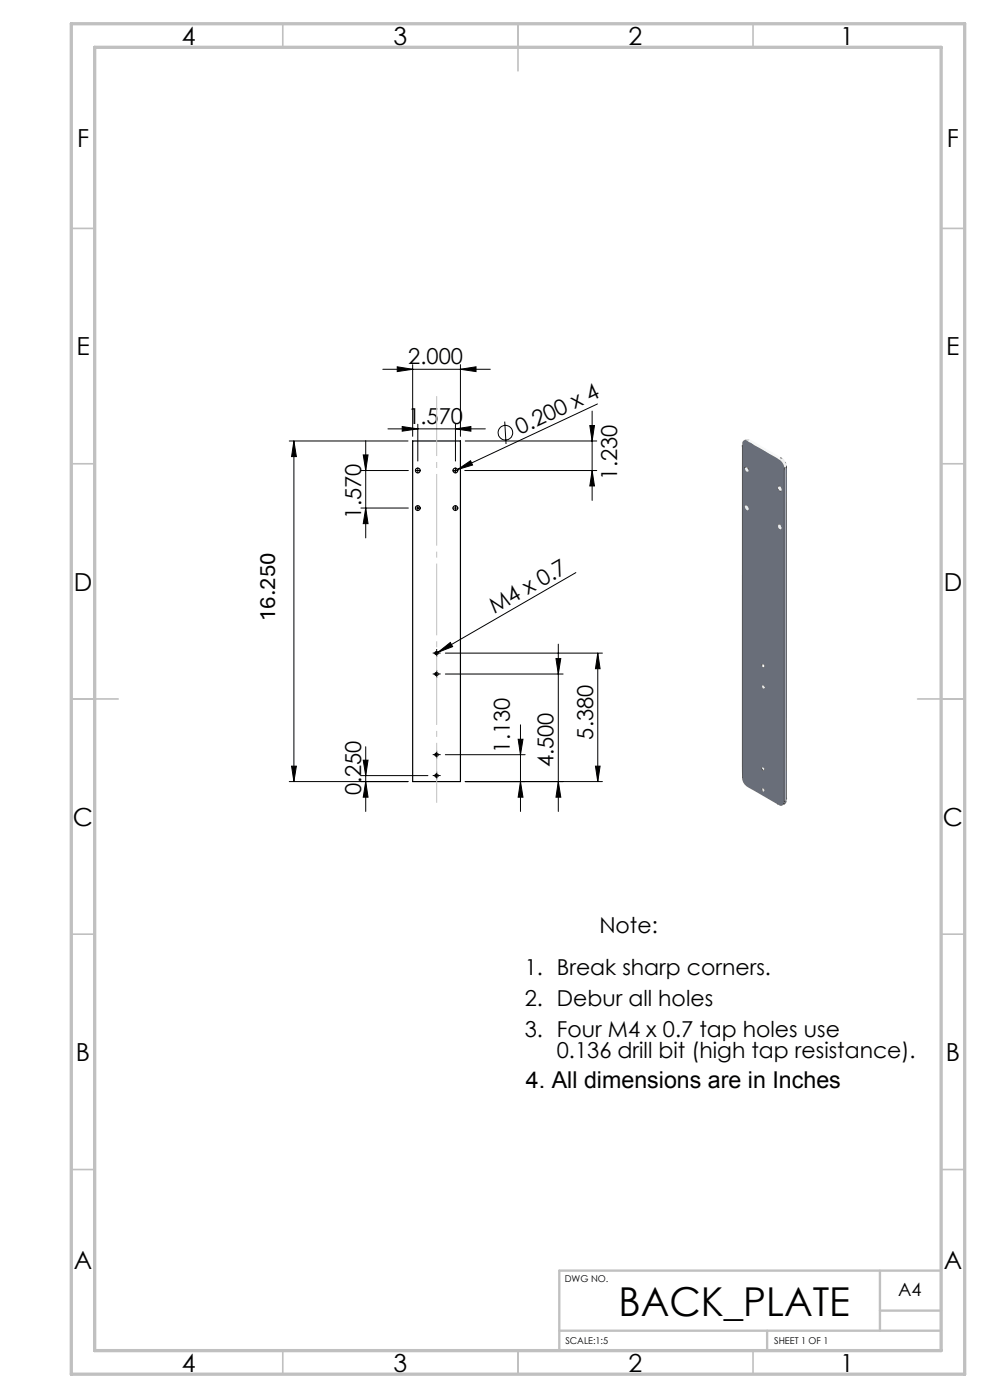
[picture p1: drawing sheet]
<svg xmlns="http://www.w3.org/2000/svg" width="135mm" height="191mm" viewBox="0 0 135 191" stroke-linecap="round" stroke-linejoin="round" font-family="sans-serif">
<g fill="none" stroke="#000" stroke-width=".16">
<path d="M56.2 60.1h6.5v46.4h-6.5z"/>
<circle cx="56.9" cy="69.3" r=".33"/>
<circle cx="56.9" cy="64.1" r=".32"/>
<circle cx="62.1" cy="69.3" r=".33"/>
<circle cx="62.1" cy="64.1" r=".32"/>
<circle cx="59.5" cy="89" r=".22"/>
<circle cx="59.5" cy="91.9" r=".22"/>
<circle cx="59.5" cy="105.7" r=".22"/>
<circle cx="59.5" cy="102.9" r=".22"/>
</g>
<g fill="none" stroke="#000" stroke-width=".14">
<path d="M52.2 50.3h14.6M52.9 58.5h13.2M54.1 50l2.1 .3-2.1 .4zM54.8 58.1l2.1 .4-2.1 .3zM56.2 49.7v9.8M56.9 57.8v5.1M62.1 58.5l2.1-.4v.7zM62.1 57.8v5.1M62.7 50.3l2.2-.3v.7zM62.7 49.7v9.8M68.8 57.5l.2 3M80.4 58h.6l-.3 2.1z"/>
<path d="M80.7 56v12.2M81.4 55.1l-19 8.9M39.4 60.1h16.2M40 60.1v46.4M40 60.1l.4 2.1h-.7zM49.2 69.3h6.4M49.2 64.1h6.4M49.5 62h.6l-.3 2.1zM49.8 60.1v13.2M49.8 69.3l.3 2.1h-.6zM56.6 69.3h.6M56.6 64.1h.6"/>
<path d="M56.9 63.8v.7M56.9 68.9v.7M61.7 69.3h.7M61.7 64.1h.7M62.1 63.8v.7M62.1 68.9v.7M62.4 64l1.7-1.2 .3 .6zM62.4 64l-.6 .3M63.3 64.1h18M63.4 60.1h17.9M78.5 78.1l-18.8 10.8M80.7 64.1l.3 2.1h-.6z"/>
<path d="M59.2 89h.6M59.2 91.9h.6M59.5 88.7v.7M59.5 91.6v.6M59.7 88.9l1.7-1.3 .3 .6zM59.7 88.9l-.4 .2M60.7 89h21.4M60.7 91.9h16M70.9 98.8v11.8M75.8 89.8h.6l-.3 2.1zM76.1 87.8v22.8M81.5 89v17.5"/>
<path d="M81.5 89l.3 2.2h-.7zM39.4 106.5h16.2M39.7 104.4h.7l-.4 2.1zM49.2 105.7h9.1M49.5 103.6h.6l-.3 2.1zM49.8 101.8v8.8M49.8 106.5l.3 2.2h-.6zM59.2 102.9h.6M59.2 105.7h.6M59.5 102.6v.6M59.5 105.4v.7M60.7 102.9h10.9"/>
<path d="M63.4 106.5h18.7M70.6 100.8h.7l-.4 2.1zM70.9 106.5l.4 2.2h-.7zM76.1 106.5l.3 2.2h-.6zM81.1 104.4h.7l-.3 2.1z"/>
<circle cx="68.9" cy="59" r="1"/>
</g>
<g fill="none" stroke="#000" stroke-width=".14" stroke-dasharray="9.8 .8 .8 .8" stroke-linecap="butt">
<path d="M59.2 89h-.2M59.2 91.9h-.2M59.5 88.7v-.2M59.5 89.3v.3M59.5 91.6v-.3M59.5 92.2v.2M59.8 89h.2M59.8 91.9h.2M59.2 102.9h-.2M59.2 105.7h-.2M59.5 102.6v-.3M59.5 103.2v.2"/>
<path d="M59.5 105.4v-.2M59.5 106v.3M59.8 102.9h.2M59.8 105.7h.2"/>
</g>
<path d="M59.5 109.4v-55.4" fill="none" stroke="#c0c0c0" stroke-width=".14" stroke-dasharray="9.8 .8 .8 .8" stroke-dashoffset="1.6" stroke-linecap="butt"/>
<g fill="none" stroke="#c0c0c0" stroke-width=".22">
<path d="M38.5 3.2v3.2M70.6 3.2v6.5M102.6 3.2v3.2M9.7 31.1h3.2M128.2 31.1h3.2M9.7 63.2h3.2M128.2 63.2h3.2M9.7 95.3h6.4M125 95.3h6.4M9.7 127.3h3.2M128.2 127.3h3.2M9.7 159.4h3.2"/>
<path d="M128.2 159.4h3.2M38.5 184.1v3.2M70.6 184.1v3.2M102.6 184.1v3.2"/>
</g>
<path d="M12.9 148.7v35.4M119.9 173.2v8.2M119.9 178.7h8.3M128.2 173.2h-52v10.9M76.2 181.4h52M104.5 181.4v2.7" fill="none" stroke="#c0c0c0" stroke-width=".32"/>
<path d="M9.7 3.2h121.7v184.1h-121.7zM12.9 6.4h115.3v177.7h-115.3z" fill="none" stroke="#c0c0c0" stroke-width=".45"/>
<g fill="#000">
<path d="M62.4 64l1.7-1.2 .3 .6zM59.7 88.9l1.7-1.3 .3 .6z"/>
<path d="M54.8 58.1l2.1 .4-2.1 .3zM62.1 58.5l2.1-.4v.7z"/>
<path d="M62.7 50.3l2.2-.3v.7zM54.1 50l2.1 .3-2.1 .4z"/>
<path d="M49.5 62h.6l-.3 2.1zM49.8 69.3l.3 2.1h-.6zM70.6 100.8h.7l-.4 2.1zM70.9 106.5l.4 2.2h-.7zM80.4 58h.6l-.3 2.1zM80.7 64.1l.3 2.1h-.6z"/>
<path d="M39.7 104.4h.7l-.4 2.1zM40 60.1l.4 2.1h-.7zM49.8 106.5l.3 2.2h-.6zM49.5 103.6h.6l-.3 2.1zM76.1 106.5l.3 2.2h-.6zM75.8 89.8h.6l-.3 2.1zM81.1 104.4h.7l-.3 2.1zM81.5 89l.3 2.2h-.7z"/>
</g>
<path d="M101.2 60.2l.4-.3 2.5 1.5a7.6 7.6 0 0 1 2.6 1.7l.2 .6v45.2a.69 .69 0 0 1-.6 .9l-2.5-1.4a10.1 10.1 0 0 1-2.5-1.6 1.56 1.56 0 0 1-.2-1.1v-44.8z" fill-rule="evenodd" fill="#696e79"/>
<path d="M106.9 63.8l.2-.1 .1 .2v45v.2l-.2 .2-.1-.1v-.1z" fill-rule="evenodd" fill="#a1a9ba"/>
<path d="M107.1 63.5l.1-.1v45.4v.3v-45.1z" fill-rule="evenodd" fill="#202125"/>
<path d="M101.2 60.6v45.3l-.1 .2v-45.2z" fill-rule="evenodd" fill="#151618"/>
<path d="M102 60l.1-.1 .4 .2 3.8 2.2 .1 .2-.1 .1-.1 .1-3.9-2.3a.28 .28 0 0 1-.3-.4z" fill-rule="evenodd" fill="#effbfb"/>
<path d="M106.3 62.5h.2a.52 .52 0 0 1 .5 .5 .5 .5 0 0 1 0 .8l-.1-.1a1.57 1.57 0 0 0-.7-1z" fill-rule="evenodd" fill="#eceff2"/>
<path d="M107 109.1h.2a.37 .37 0 0 1-.4 .5v-.1z" fill-rule="evenodd" fill="#686d77"/>
<path d="M101.6 59.9h.4h.1l-.2 .2z" fill-rule="evenodd" fill="#c8d1e0"/>
<path d="M106.3 62.3l.3 .3-.3-.1z" fill-rule="evenodd" fill="#474949"/>
<path d="M107 63l.1 .1z" fill-rule="evenodd" fill="#4e5052"/>
<path d="M106.8 109.5l.2 .1-.2 .1z" fill-rule="evenodd" fill="#0f1011"/>
<path d="M105.9 109.6h.1l.1 .1z" fill-rule="evenodd" fill="#424448"/>
<path d="M106.8 63.8h.1v45.5l-.1-.1z" fill-rule="evenodd" fill="#0b0b0c"/>
<path d="M101.5 69a.36 .36 0 0 1 .4 .1 .36 .36 0 0 1 0 .5 .53 .53 0 0 1-.4-.6z" fill-rule="evenodd" fill="#e5e9ee"/>
<path d="M106.1 71.5a.34 .34 0 0 1 .4 .2 .34 .34 0 0 1-.2 .4 .39 .39 0 0 1-.2-.6z" fill-rule="evenodd" fill="#e7ebf0"/>
<path d="M106 66.3h.1a.41 .41 0 0 1 .3 .7 .53 .53 0 0 1-.4-.7z" fill-rule="evenodd" fill="#e8ecf0"/>
<path d="M101.5 63.7a.38 .38 0 0 1 .4 .2 .38 .38 0 0 1 0 .4l-.3-.2z" fill-rule="evenodd" fill="#e8ecf1"/>
<path d="M103.9 93.5h.2l.2 .2-.3 .2-.1-.1z" fill-rule="evenodd" fill="#e2e7eb"/>
<path d="M103.9 107.4l.1 .1a.27 .27 0 0 1 .1 .4h-.1a.35 .35 0 0 1-.1-.5z" fill-rule="evenodd" fill="#dee2e7"/>
<path d="M103.8 104.6l.3 .2v.2a.3 .3 0 0 1-.3-.4z" fill-rule="evenodd" fill="#e4e9ee"/>
<path d="M103.9 90.7l.2-.1v.2v.1h-.2z" fill-rule="evenodd" fill="#fbfdfe"/>
<path d="M106 66.2h.2l.1 .1h-.3z" fill-rule="evenodd" fill="#595e67"/>
<path d="M103.8 107.5l.1-.1v.3h-.1z" fill-rule="evenodd" fill="#50545b"/>
<path d="M101.8 63.8l.2 .1v.1z" fill-rule="evenodd" fill="#45474b"/>
<path d="M103.8 104.8l.3 .2h-.2z" fill-rule="evenodd" fill="#34363a"/>
<path d="M106.4 71.6l.1 .1v.1z" fill-rule="evenodd" fill="#484a4f"/>
<path d="M103.8 90.6h.1v.1h-.1z" fill-rule="evenodd" fill="#42454b"/>
<path d="M101.5 63.7h.1l-.1 .2z" fill-rule="evenodd" fill="#17181b"/>
<path d="M106 66.5l.1 .3-.2-.1z" fill-rule="evenodd" fill="#393a3b"/>
<path d="M106.1 66.9h.4l-.1 .1z" fill-rule="evenodd" fill="#25272b"/>
<path d="M103.7 104.7l.1-.1 .1 .2z" fill-rule="evenodd" fill="#3b3e43"/>
<path d="M103.9 90.6h.2l-.2 .1z" fill-rule="evenodd" fill="#d8dfe8"/>
<path d="M106.8 63.8l.2-.1-.1 .1z" fill-rule="evenodd" fill="#313339"/>
<path d="M33.3 72.1h6.4v15.1h-6.4z" fill="#fff"/>
<text font-size="5.4" x="84.3" y="179.5">BACK_PLATE</text>
<g font-size="3.4">
<text x="24.8" y="6.1">4</text>
<text x="53.6" y="6.1">3</text>
<text x="85.7" y="6.1">2</text>
<text x="114.5" y="6.1">1</text>
<text x="10.5" y="20.1">F</text>
<text x="129" y="20.1">F</text>
<text x="10.4" y="48.4">E</text>
<text x="128.9" y="48.4">E</text>
<text x="10.1" y="80.5">D</text>
<text x="128.6" y="80.5">D</text>
<text x="9.9" y="112.6">C</text>
<text x="128.5" y="112.6">C</text>
<text x="10.3" y="144.7">B</text>
<text x="128.9" y="144.7">B</text>
<text x="10.1" y="173">A</text>
<text x="128.6" y="173">A</text>
<text x="24.8" y="187">4</text>
<text x="53.6" y="187">3</text>
<text x="85.7" y="187">2</text>
<text x="114.5" y="187">1</text>
</g>
<g font-size="3.2">
<text x="37.5" y="84.7" transform="rotate(-90 37.5 84.7)">16.250</text>
<text x="71.7" y="148.3">4. All dimensions are in Inches</text>
</g>
<g font-size="3">
<text x="55.6" y="49.7">2.000</text>
<text x="55.6" y="57.8">1.570</text>
<text x="70.8" y="59.3" transform="rotate(-25 70.8 59.3)">0.200 x 4</text>
<text x="84.1" y="65.4" transform="rotate(-90 84.1 65.4)">1.230</text>
<text x="49.2" y="70.7" transform="rotate(-90 49.2 70.7)">1.570</text>
<text x="67.4" y="83.7" transform="rotate(-30 67.4 83.7)">M4 x 0.7</text>
<text x="39.4" y="87.7" transform="rotate(-90 39.4 87.7)">14.250</text>
<text x="80.8" y="100.8" transform="rotate(-90 80.8 100.8)">5.380</text>
<text x="69.5" y="102.6" transform="rotate(-90 69.5 102.6)">1.130</text>
<text x="75.4" y="104.6" transform="rotate(-90 75.4 104.6)">4.500</text>
<text x="49.2" y="108.4" transform="rotate(-90 49.2 108.4)">0.250</text>
<text x="81.7" y="127.1">Note:</text>
<text x="71.5" y="133">1. Break sharp corners.</text>
<text x="71.5" y="137.1">2. Debur all holes</text>
<text x="71.5" y="141.3">3. Four M4 x 0.7 tap holes use</text>
<text x="75.9" y="144.2">0.136 drill bit (high tap resistance).</text>
</g>
<text font-size="2.5" x="122.4" y="176.7">A4</text>
<g font-size="1.3">
<text x="77" y="174.8">DWG NO.</text>
<text x="77" y="183.2">SCALE:1:5</text>
<text x="105.5" y="183.2">SHEET 1 OF 1</text>
</g>
</svg>
